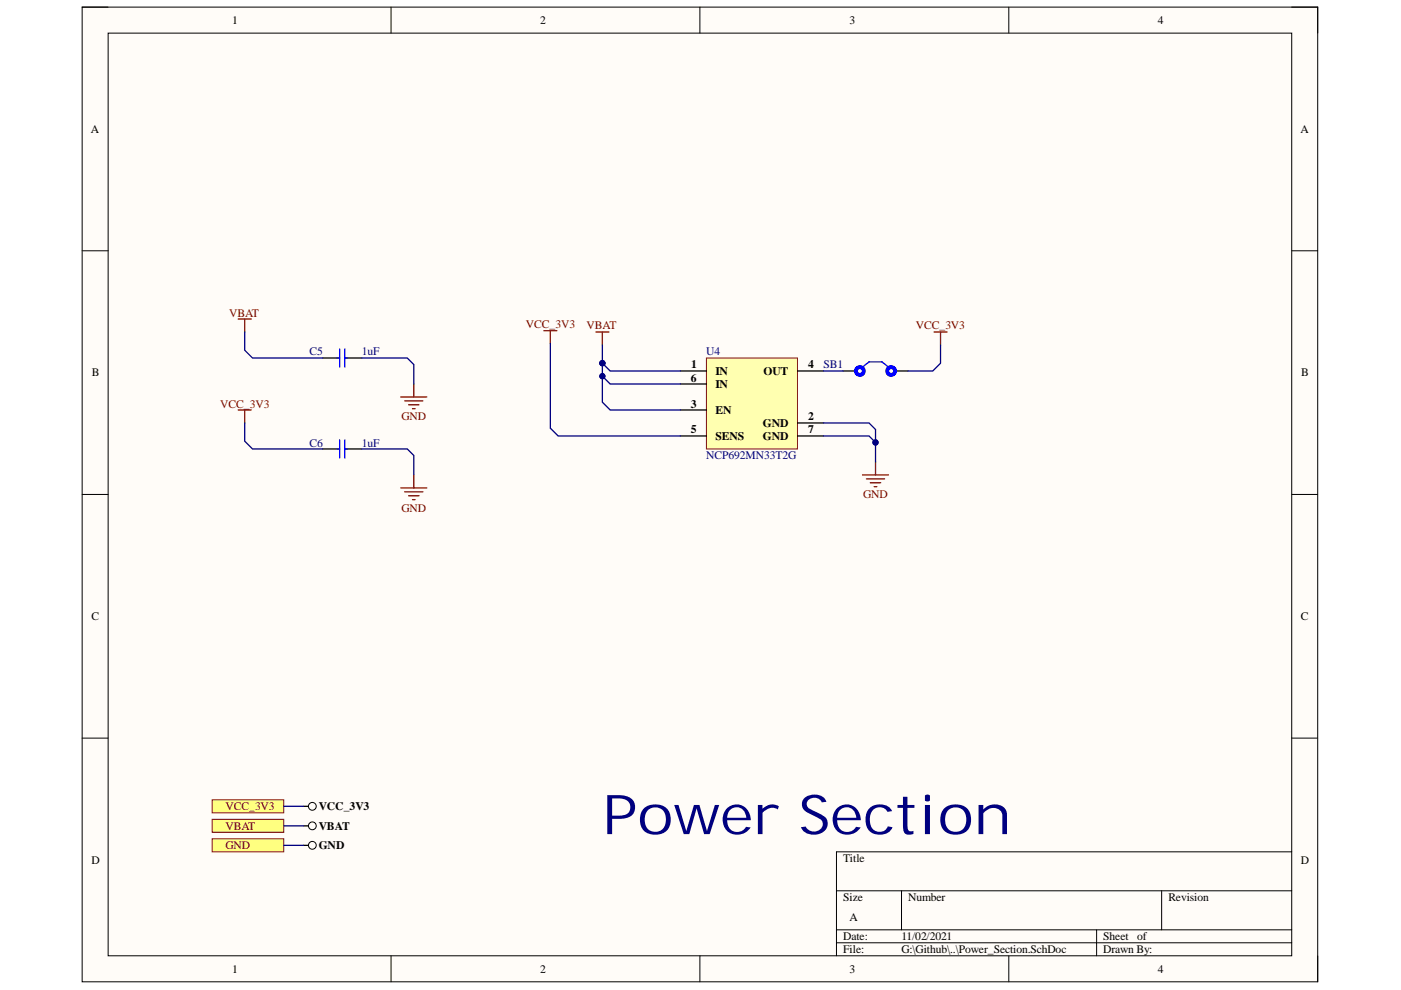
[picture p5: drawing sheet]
<svg xmlns="http://www.w3.org/2000/svg" width="297mm" height="210mm" viewBox="0 0 297 210" stroke-linecap="round" stroke-linejoin="round" font-family="sans-serif">
<path d="M17.4 1.5h262v206.7h-262z" fill-rule="evenodd" fill="#fffcf8"/>
<path d="M17.4 1.5h262v206.7h-262z" fill="none" stroke="#000" stroke-width=".21"/>
<path d="M22.9 7h251v195.7h-251z" fill-rule="evenodd" fill="#fffcf8"/>
<g fill="none" stroke="#000" stroke-width=".21">
<path d="M17.4 1.5h5.5M22.9 7h251v195.7h-251zM82.9 1.5v5.5M148.4 1.5v5.5M213.9 1.5v5.5M273.9 1.5h5.5v5.5M17.4 53.2h5.5M273.9 53.2h5.5M17.4 104.8h5.5M273.9 104.8h5.5M17.4 156.5h5.5M273.9 156.5h5.5"/>
<path d="M177.3 188.9h96.6M177.3 197.1h96.6M177.3 199.9h96.6M191.1 188.9v8.2M232.5 197.1v5.6M246.3 188.9v8.2M273.9 180.6h-96.6v22.1M82.9 202.7v5.5M148.4 202.7v5.5M213.9 202.7v5.5M279.4 202.7v5.5"/>
</g>
<path d="M126.3 70.4h2.8M127.7 70.4v2.7" fill="none" stroke="#800000" stroke-width=".27"/>
<path d="M149.8 75.9h19.3v19.3h-19.3z" fill-rule="evenodd" fill="#ffffb0"/>
<path d="M149.8 75.9h19.3v19.3h-19.3z" fill="none" stroke="#800000" stroke-width=".21"/>
<path d="M68.4 75.9h3.6M73.1 75.9h3.6M144.3 78.7h5.5M169.1 78.7h5.5M68.4 95.2h3.6M73.1 95.2h3.6M144.3 92.4h5.5M144.3 86.9h5.5M144.3 81.4h5.5M169.1 89.7h5.5M169.1 92.4h5.5" fill="none" stroke="#000" stroke-width=".27"/>
<path d="M71.5 75.9h.5M72 74v3.8M73.1 74v3.8M73.1 75.9h.6M71.5 95.2h.5M72 93.3v3.8M73.1 93.3v3.8M73.1 95.2h.6" fill="none" stroke="#00f" stroke-width=".27"/>
<g fill="none" stroke="#800000" stroke-width=".27">
<path d="M50.5 67.6h2.8M51.9 67.6v2.8M115.3 70.1h2.8M116.7 70.1v2.8M198 70.4h2.8M199.4 70.4v2.8M50.5 86.9h2.8M51.9 86.9v2.8M85 84.2h5.5M85.8 85h3.9M86.6 85.8h2.2M87.5 86.7h.5"/>
<path d="M87.7 81.4v2.8M185.6 98v2.7M85 103.5h5.5M85.8 104.3h3.9M86.6 105.1h2.2M87.5 105.9h.5M87.7 100.7v2.8M182.9 100.7h5.5M183.7 101.5h3.9M184.5 102.4h2.2M185.3 103.2h.6"/>
</g>
<path d="M45 177.8h15.2v2.8h-15.2z" fill-rule="evenodd" fill="#ffff80"/>
<path d="M45 177.8h15.2v2.8h-15.2z" fill="none" stroke="#800000" stroke-width=".21"/>
<path d="M45 173.7h15.2v2.8h-15.2z" fill-rule="evenodd" fill="#ffff80"/>
<path d="M45 173.7h15.2v2.8h-15.2z" fill="none" stroke="#800000" stroke-width=".21"/>
<g fill="none" stroke="#000" stroke-width=".21">
<circle cx="66.2" cy="179.2" r=".83"/>
<circle cx="66.2" cy="175.1" r=".83"/>
</g>
<path d="M64.3 175.1h1.1M64.3 179.2h1.1" fill="none" stroke="#000" stroke-width=".27"/>
<path d="M45 169.6h15.2v2.7h-15.2z" fill-rule="evenodd" fill="#ffff80"/>
<path d="M45 169.6h15.2v2.7h-15.2z" fill="none" stroke="#800000" stroke-width=".21"/>
<circle cx="66.2" cy="171" r=".83" fill="none" stroke="#000" stroke-width=".21"/>
<path d="M178.7 78.7h2.8M189.8 78.7h2.7M64.3 171h1.1" fill="none" stroke="#000" stroke-width=".27"/>
<g fill="none" stroke="#00f" stroke-width=".82">
<circle cx="182.3" cy="78.7" r=".83"/>
<circle cx="188.9" cy="78.7" r=".83"/>
</g>
<path d="M182.9 77.8l1.3-1.1h2.8l1.4 1.1" fill="none" stroke="#00f" stroke-width=".27"/>
<path d="M127.7 73.1v3.9" fill="none" stroke="#000080" stroke-width=".27"/>
<circle cx="127.7" cy="77" r=".55" fill="#000080"/>
<circle cx="127.7" cy="77" r=".55" fill="none" stroke="#000080" stroke-width=".21"/>
<path d="M51.9 70.4v3.9l1.6 1.6h14.9M76.7 75.9h9.7l1.3 1.4v4.1M116.7 72.9v17.9l1.6 1.6h26M127.7 77v8.3l1.7 1.6h14.9M51.9 89.7v3.8l1.6 1.7h14.9M76.7 95.2h9.7l1.3 1.4v4.1M60.2 171h4.1M60.2 179.2h4.1M60.2 175.1h4.1" fill="none" stroke="#000080" stroke-width=".27"/>
<circle cx="127.7" cy="79.8" r=".55" fill="#000080"/>
<circle cx="127.7" cy="79.8" r=".55" fill="none" stroke="#000080" stroke-width=".21"/>
<circle cx="127.7" cy="77" r=".55" fill="#000080"/>
<circle cx="127.7" cy="77" r=".55" fill="none" stroke="#000080" stroke-width=".21"/>
<path d="M127.7 79.8l1.7 1.6h14.9" fill="none" stroke="#000080" stroke-width=".27"/>
<circle cx="127.7" cy="79.8" r=".55" fill="#000080"/>
<circle cx="127.7" cy="79.8" r=".55" fill="none" stroke="#000080" stroke-width=".21"/>
<path d="M127.7 77l1.7 1.7h14.9" fill="none" stroke="#000080" stroke-width=".27"/>
<circle cx="127.7" cy="77" r=".55" fill="#000080"/>
<circle cx="127.7" cy="77" r=".55" fill="none" stroke="#000080" stroke-width=".21"/>
<path d="M174.6 92.4h9.6l1.4 1.4" fill="none" stroke="#000080" stroke-width=".27"/>
<circle cx="185.6" cy="93.8" r=".55" fill="#000080"/>
<circle cx="185.6" cy="93.8" r=".55" fill="none" stroke="#000080" stroke-width=".21"/>
<path d="M174.6 89.7h9.6l1.4 1.4v6.9" fill="none" stroke="#000080" stroke-width=".27"/>
<circle cx="185.6" cy="93.8" r=".55" fill="#000080"/>
<circle cx="185.6" cy="93.8" r=".55" fill="none" stroke="#000080" stroke-width=".21"/>
<path d="M174.6 78.7h4.1M199.4 73.2v3.8l-1.6 1.7h-5.3" fill="none" stroke="#000080" stroke-width=".27"/>
<text font-size="11.7" fill="#000080" x="127.7" y="176.9">Power Section</text>
<g font-size="2.5">
<text x="49.2" y="5.1">1</text>
<text x="114.6" y="5.1">2</text>
<text x="180.1" y="5.1">3</text>
<text x="245.5" y="5.1">4</text>
<text x="19.3" y="28.2">A</text>
<text x="275.7" y="28.2">A</text>
<text x="19.5" y="79.8">B</text>
<text x="146.4" y="80.9">6</text>
<text x="146.5" y="78.1">1</text>
<text x="151.7" y="79.5">IN</text>
<text x="151.7" y="82.3">IN</text>
<text x="161.8" y="79.5">OUT</text>
<text x="171.3" y="78.1">4</text>
<text x="275.9" y="79.8">B</text>
<text x="146.4" y="86.4">3</text>
<text x="151.7" y="87.8">EN</text>
<text x="171.3" y="89.1">2</text>
<text x="146.4" y="91.9">5</text>
<text x="151.7" y="93.3">SENS</text>
<text x="161.8" y="90.5">GND</text>
<text x="161.8" y="93.3">GND</text>
<text x="171.3" y="91.9">7</text>
<text x="19.4" y="131.5">C</text>
<text x="275.8" y="131.5">C</text>
<text x="67.6" y="171.8">VCC_3V3</text>
<text x="67.6" y="175.9">VBAT</text>
<text x="19.4" y="183.2">D</text>
<text x="67.6" y="180.1">GND</text>
<text x="178.8" y="182.9">Title</text>
<text x="275.8" y="183.2">D</text>
<text x="178.8" y="191.1">Size</text>
<text x="192.6" y="191.1">Number</text>
<text x="247.7" y="191.1">Revision</text>
<text x="180.1" y="195.2">A</text>
<text x="178.8" y="199.3">Date:</text>
<text x="178.8" y="202.1">File:</text>
<text x="191.1" y="199.3">11/02/2021</text>
<text x="191.1" y="202.1">G:\Github\..\Power_Section.SchDoc</text>
<text x="233.9" y="199.3">Sheet</text>
<text x="233.9" y="202.1">Drawn By:</text>
<text x="241.1" y="199.3">of</text>
<text x="49.2" y="206.3">1</text>
<text x="114.6" y="206.3">2</text>
<text x="180.1" y="206.3">3</text>
<text x="245.5" y="206.3">4</text>
</g>
<g font-size="2.5" fill="#800000">
<text x="48.6" y="67.1">VBAT</text>
<text x="111.5" y="69.6">VCC_3V3</text>
<text x="124.4" y="69.8">VBAT</text>
<text x="194.2" y="69.8">VCC_3V3</text>
<text x="46.7" y="86.4">VCC_3V3</text>
<text x="85.1" y="89.1">GND</text>
<text x="183" y="105.7">GND</text>
<text x="85.1" y="108.5">GND</text>
<text x="47.8" y="171.8">VCC_3V3</text>
<text x="47.8" y="175.9">VBAT</text>
<text x="47.8" y="180.1">GND</text>
</g>
<g font-size="2.5" fill="#000080">
<text x="65.7" y="75.3">C5</text>
<text x="76.7" y="75.3">1uF</text>
<text x="149.7" y="75.3">U4</text>
<text x="174.6" y="78.1">SB1</text>
<text x="65.7" y="94.7">C6</text>
<text x="76.7" y="94.7">1uF</text>
<text x="149.7" y="97.4">NCP692MN33T2G</text>
</g>
</svg>
